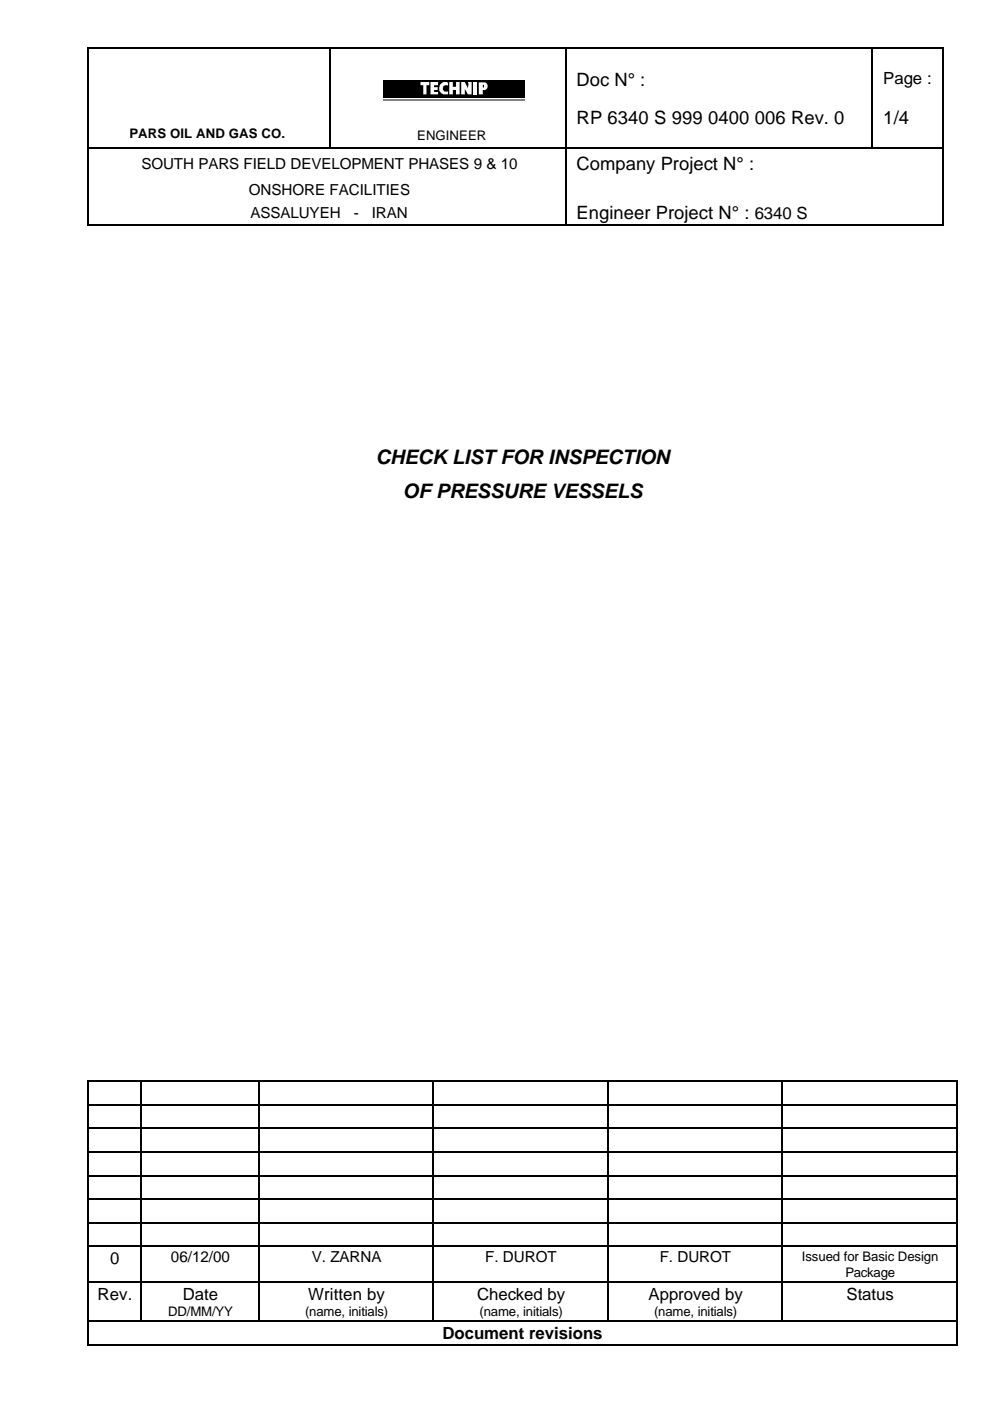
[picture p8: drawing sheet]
<svg xmlns="http://www.w3.org/2000/svg" width="210mm" height="297mm" viewBox="0 0 210 297" stroke-linecap="round" stroke-linejoin="round" font-family="sans-serif">
<g fill="#000">
<path d="M18.5 10h.3v.3h-.3zM69.8 10h.3v.3h-.3zM119.8 10h.3v.3h-.3zM184.8 10h.3v.3h-.3zM199.8 10h.3v.3h-.3zM18.5 31.2h.3v.2h-.3zM69.8 31.2h.3v.2h-.3zM81.3 17h30v3.6h-30zM119.8 31.2h.3v.2h-.3zM184.8 31.2h.3v.2h-.3zM199.8 31.2h.3v.2h-.3zM18.5 47.6h.3v.3h-.3z"/>
<path d="M119.8 47.6h.3v.3h-.3zM199.8 47.6h.3v.3h-.3zM18.5 229.1h.3v.3h-.3zM18.5 234.1h.3v.3h-.3zM18.5 239.1h.3v.3h-.3zM29.8 229.1h.3v.3h-.3zM29.8 234.1h.3v.3h-.3zM29.8 239.1h.3v.3h-.3zM54.9 229.1h.2v.3h-.2zM54.9 234.1h.2v.3h-.2zM54.9 239.1h.2v.3h-.2zM91.8 229.1h.2v.3h-.2z"/>
<path d="M91.8 234.1h.2v.3h-.2zM91.8 239.1h.2v.3h-.2zM128.8 229.1h.2v.3h-.2zM128.8 234.1h.2v.3h-.2zM128.8 239.1h.2v.3h-.2zM165.8 229.1h.2v.3h-.2zM165.8 234.1h.2v.3h-.2zM165.8 239.1h.2v.3h-.2zM202.8 229.1h.2v.3h-.2zM202.8 234.1h.2v.3h-.2zM202.8 239.1h.2v.3h-.2zM18.5 244.1h.3v.3h-.3z"/>
<path d="M18.5 249.1h.3v.3h-.3zM18.5 254.1h.3v.3h-.3zM18.5 259.1h.3v.3h-.3zM29.8 244.1h.3v.3h-.3zM29.8 249.1h.3v.3h-.3zM29.8 254.1h.3v.3h-.3zM29.8 259.1h.3v.3h-.3zM54.9 244.1h.2v.3h-.2zM54.9 249.1h.2v.3h-.2zM54.9 254.1h.2v.3h-.2zM54.9 259.1h.2v.3h-.2zM91.8 244.1h.2v.3h-.2z"/>
<path d="M91.8 249.1h.2v.3h-.2zM91.8 254.1h.2v.3h-.2zM91.8 259.1h.2v.3h-.2zM128.8 244.1h.2v.3h-.2zM128.8 249.1h.2v.3h-.2zM128.8 254.1h.2v.3h-.2zM128.8 259.1h.2v.3h-.2zM165.8 244.1h.2v.3h-.2zM165.8 249.1h.2v.3h-.2zM165.8 254.1h.2v.3h-.2zM165.8 259.1h.2v.3h-.2zM202.8 244.1h.2v.3h-.2z"/>
<path d="M202.8 249.1h.2v.3h-.2zM202.8 254.1h.2v.3h-.2zM202.8 259.1h.2v.3h-.2zM18.5 264.1h.3v.3h-.3zM18.5 271.6h.3v.3h-.3zM29.8 264.1h.3v.3h-.3zM29.8 271.6h.3v.3h-.3zM54.9 264.1h.2v.3h-.2zM54.9 271.6h.2v.3h-.2zM91.8 264.1h.2v.3h-.2zM91.8 271.6h.2v.3h-.2zM128.8 264.1h.2v.3h-.2z"/>
<path d="M128.8 271.6h.2v.3h-.2zM165.8 264.1h.2v.3h-.2zM165.8 271.6h.2v.3h-.2zM202.8 264.1h.2v.3h-.2zM202.8 271.6h.2v.3h-.2zM18.5 279.9h.3v.3h-.3zM18.5 285.1h.3v.3h-.3zM29.8 279.9h.3v.3h-.3zM54.9 279.9h.2v.3h-.2zM91.8 279.9h.2v.3h-.2zM128.8 279.9h.2v.3h-.2zM165.8 279.9h.2v.3h-.2z"/>
<path d="M202.8 279.9h.2v.3h-.2zM202.8 285.1h.2v.3h-.2z"/>
</g>
<g fill="none" stroke="#000" stroke-width=".25">
<path d="M18.7 10.3v20.9M18.8 10.1h51M70 10.3v20.9M70.1 10.1h49.7M119.9 10.3v20.9M120.1 10.1h64.7M185 10.3v20.9M185.1 10.1h14.7M199.9 10.3v20.9M18.7 31.4v16.2M18.8 31.3h51M70.1 31.3h49.7"/>
<path d="M119.9 31.4v16.2M120.1 31.3h64.7M185.1 31.3h14.7M199.9 31.4v16.2M18.8 47.7h101M120.1 47.7h79.7M18.7 229.4v4.7M18.7 234.4v4.7M18.7 239.4v4.7M18.8 229.3h11M18.8 234.3h11M18.8 239.3h11"/>
<path d="M29.9 229.4v4.7M29.9 234.4v4.7M29.9 239.4v4.7M30.1 229.3h24.8M30.1 234.3h24.8M30.1 239.3h24.8M55 229.4v4.7M55 234.4v4.7M55 239.4v4.7M55.1 229.3h36.7M55.1 234.3h36.7M55.1 239.3h36.7"/>
<path d="M91.9 229.4v4.7M91.9 234.4v4.7M91.9 239.4v4.7M92 229.3h36.8M92 234.3h36.8M92 239.3h36.8M128.9 229.4v4.7M128.9 234.4v4.7M128.9 239.4v4.7M129 229.3h36.8M129 234.3h36.8M129 239.3h36.8"/>
<path d="M165.9 229.4v4.7M165.9 234.4v4.7M165.9 239.4v4.7M166 229.3h36.8M166 234.3h36.8M166 239.3h36.8M202.9 229.4v4.7M202.9 234.4v4.7M202.9 239.4v4.7M18.7 244.4v4.7M18.7 249.4v4.7M18.7 254.4v4.7"/>
<path d="M18.7 259.4v4.7M18.8 244.2h11M18.8 249.2h11M18.8 254.2h11M18.8 259.2h11M29.9 244.4v4.7M29.9 249.4v4.7M29.9 254.4v4.7M29.9 259.4v4.7M30.1 244.2h24.8M30.1 249.2h24.8M30.1 254.2h24.8"/>
<path d="M30.1 259.2h24.8M55 244.4v4.7M55 249.4v4.7M55 254.4v4.7M55 259.4v4.7M55.1 244.2h36.7M55.1 249.2h36.7M55.1 254.2h36.7M55.1 259.2h36.7M91.9 244.4v4.7M91.9 249.4v4.7M91.9 254.4v4.7"/>
<path d="M91.9 259.4v4.7M92 244.2h36.8M92 249.2h36.8M92 254.2h36.8M92 259.2h36.8M128.9 244.4v4.7M128.9 249.4v4.7M128.9 254.4v4.7M128.9 259.4v4.7M129 244.2h36.8M129 249.2h36.8M129 254.2h36.8"/>
<path d="M129 259.2h36.8M165.9 244.4v4.7M165.9 249.4v4.7M165.9 254.4v4.7M165.9 259.4v4.7M166 244.2h36.8M166 249.2h36.8M166 254.2h36.8M166 259.2h36.8M202.9 244.4v4.7M202.9 249.4v4.7M202.9 254.4v4.7"/>
<path d="M202.9 259.4v4.7M18.7 264.4v7.2M18.7 271.9v8M18.8 264.2h11M18.8 271.8h11M29.9 264.4v7.2M29.9 271.9v8M30.1 264.2h24.8M30.1 271.8h24.8M55 264.4v7.2M55 271.9v8M55.1 264.2h36.7"/>
<path d="M55.1 271.8h36.7M91.9 264.4v7.2M91.9 271.9v8M92 264.2h36.8M92 271.8h36.8M128.9 264.4v7.2M128.9 271.9v8M129 264.2h36.8M129 271.8h36.8M165.9 264.4v7.2M165.9 271.9v8M166 264.2h36.8"/>
<path d="M166 271.8h36.8M202.9 264.4v7.2M202.9 271.9v8M18.7 280.2v4.9M18.8 280.1h11M18.8 285.2h184M30.1 280.1h24.8M55.1 280.1h36.7M92 280.1h36.8M129 280.1h36.8M166 280.1h36.8M202.9 280.2v4.9"/>
</g>
<path d="M81.3 21.2h30" fill="none" stroke="#808080" stroke-width=".42"/>
<g fill="#fff">
<path d="M93.4 17.8l.6-.4h.7l.3 .2v.5a.83 .83 0 0 0-1.1 .5v.5l.3 .3 .8-.1-.1 .7h-.9l-.5-.2-.4-.6v-.7z" fill-rule="evenodd"/>
<path d="M91.3 17.4h1.6v.7h-.9v.4h.8v.6h-.8v.4h.9v.5h-1.6z" fill-rule="evenodd"/>
<path d="M97.8 17.4h.8l.6 1.3v-1.3h.8v2.6h-.8l-.6-1.2v1.2h-.8z" fill-rule="evenodd"/>
<path d="M101.5 17.4l1.4 .1a.84 .84 0 0 1 .5 .7 .84 .84 0 0 1-.4 .8l-.6 .1v.9h-.9z" fill-rule="evenodd"/>
<path d="M89.2 17.4h1.8v.7h-.6v1.9h-.7v-1.9h-.5z" fill-rule="evenodd"/>
<path d="M95.2 17.4h.8v1h.7v-1h.8v2.6h-.8v-.9h-.7v.9h-.8z" fill-rule="evenodd"/>
</g>
<path d="M100.4 17.4h.7v2.6h-.7z" fill="#fff"/>
<path d="M102.4 18l.2 .1-.1 .5-.1-.1z" fill-rule="evenodd" fill="#000"/>
<g font-size="4.2">
<text x="79.7" y="98.4">CHECK LIST FOR INSPECTION</text>
<text x="85.4" y="105.5">OF PRESSURE VESSELS</text>
</g>
<g font-size="3.9">
<text x="122.3" y="18.2">Doc N° :</text>
<text x="122.3" y="26.4">RP 6340 S 999 0400</text>
<text x="160" y="26.4">006 Rev. 0</text>
<text x="187.3" y="26.4">1/4</text>
<text x="122.3" y="36">Company Project N° :</text>
<text x="122.3" y="46.3">Engineer Project N° : 6340 S</text>
</g>
<g font-size="3.6">
<text x="187.3" y="17.8">Page :</text>
<text x="23.4" y="268">0</text>
<text x="20.7" y="275.5">Rev.</text>
<text x="38.8" y="275.5">Date</text>
<text x="65.4" y="275.5">Written by</text>
<text x="101.2" y="275.5">Checked by</text>
<text x="137.5" y="275.5">Approved by</text>
<text x="179.5" y="275.5">Status</text>
<text x="93.8" y="283.9">Document revisions</text>
</g>
<g font-size="3.2">
<text x="30" y="35.8">SOUTH PARS FIELD DEVELOPMENT PHASES 9 &amp; 10</text>
<text x="52.7" y="41.4">ONSHORE FACILITIES</text>
<text x="53.1" y="46.2">ASSALUYEH</text>
<text x="75" y="46.2">-</text>
<text x="78.8" y="46.2">IRAN</text>
<text x="36.2" y="267.7">06/12/00</text>
<text x="66.1" y="267.7">V. ZARNA</text>
<text x="102.9" y="267.7">F. DUROT</text>
<text x="139.9" y="267.7">F. DUROT</text>
</g>
<g font-size="2.8">
<text x="27.4" y="29.3">PARS OIL AND GAS CO.</text>
<text x="88.5" y="29.7">ENGINEER</text>
<text x="170" y="267.4">Issued for Basic Design</text>
<text x="179.2" y="270.7">Package</text>
<text x="35.6" y="279">DD/MM/YY</text>
<text x="64.7" y="279">(name, initials)</text>
<text x="101.7" y="279">(name, initials)</text>
<text x="138.7" y="279">(name, initials)</text>
</g>
</svg>
